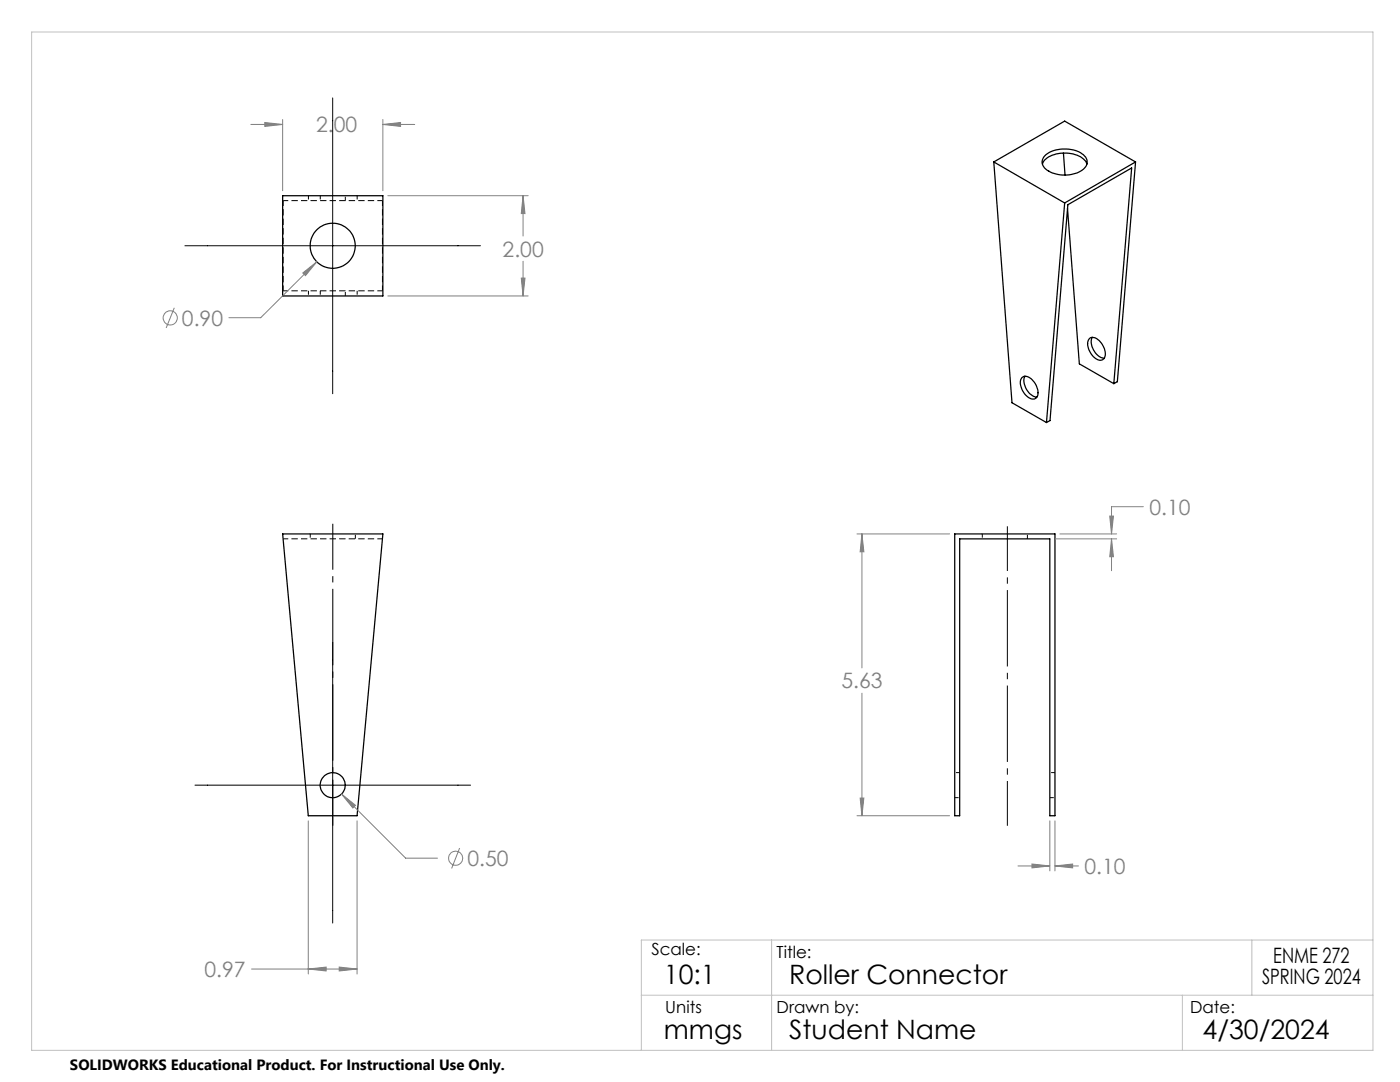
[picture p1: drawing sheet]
<svg xmlns="http://www.w3.org/2000/svg" width="279mm" height="216mm" viewBox="0 0 279 216" stroke-linecap="round" stroke-linejoin="round" font-family="sans-serif">
<g fill="none" stroke="#000" stroke-width=".25">
<path d="M56.4 39.1h20v20h-20zM198.3 32.3l14.2-8.1 14.1 8.1M198.3 32.3l14.2 8.2M198.3 32.3l3.7 48.1 6.8 3.9M208 32.7a3.6 3.6 0 0 1 3.2-2 5.9 5.9 0 0 1 5.4 1.4l.3 .6M208.5 31.1a6.5 6.5 0 0 1 7.7-.2 1.86 1.86 0 0 1 .7 1.8 1.86 1.86 0 0 1-1.2 1.4 6.5 6.5 0 0 1-7.2-.6 1.66 1.66 0 0 1 0-2.4zM212.2 30.6l.3 4.3M226.6 32.3l-14.1 8.2M226.6 32.3l-3.6 43.9-.7 .4M212.5 40.5l-3.7 43.8M213 41.6l2.4 31 6.9 4M203.9 75.4a1.57 1.57 0 0 1 2.3 .7 2.75 2.75 0 0 1 .6 3.3 1.59 1.59 0 0 1-2.2-.6 3 3 0 0 1-.7-3.4z"/>
<path d="M204.5 75.1a3.3 3.3 0 0 0 2.4 4.1M217.5 67.5a1.6 1.6 0 0 1 2.1 .7 3 3 0 0 1 .7 3.4 1.47 1.47 0 0 1-2.1-.4 3.2 3.2 0 0 1-.9-3.5zM218 67.3a3.3 3.3 0 0 0 2.4 4.2M222.3 76.6l3.5-43.1-12.7 7.4-3.5 43-.8 .4M56.4 106.5h20l-5.1 56.3h-9.8zM190.5 106.5h20v56.3h-1v-55.3h-18v55.3h-1z"/>
<circle cx="66.4" cy="49" r="4.5"/>
<circle cx="66.4" cy="156.7" r="2.5"/>
</g>
<path d="M76.3 40h-19.8M76.3 58h-19.8M76.3 107.5h-19.8" fill="none" stroke="#000" stroke-width=".2" stroke-dasharray="1.3 .6" stroke-dashoffset=".3" stroke-linecap="butt"/>
<g fill="none" stroke="#000" stroke-width=".2" stroke-dasharray="1.3 .6" stroke-dashoffset=".5" stroke-linecap="butt">
<path d="M61.6 39v1M63.9 39v1M71.3 39v1M61.6 58v1M63.9 58v1M68.9 40v-1M68.9 59v-1M71.3 58v1M61.9 106.5v1M70.9 107.5v-1M196 106.5v1M205 107.5v-1"/>
<path d="M190.5 159.2h1M191.5 154.2h-1M209.5 159.2h1M210.5 154.2h-1"/>
</g>
<path d="M56.5 58v-18M76.3 40v18" fill="none" stroke="#000" stroke-width=".2" stroke-dasharray="1.3 .6" stroke-dashoffset=".2" stroke-linecap="butt"/>
<g fill="none" stroke="#808080" stroke-width=".2">
<path d="M50.1 24.8h6.3M52.8 24.4l3.6 .4-3.6 .4zM56.4 23.8v14.3M76.4 24.8l3.5-.4v.8zM76.4 23.8v14.3M76.4 24.8h6.4M77.4 39.1h28M104.4 39.1l.4 3.5h-.8zM104.4 39.1v8M60.4 54.5l2.8-2.3-2.2 2.8zM63.2 52.2l-11.2 11.2h-6.3M77.4 59.1h28"/>
<path d="M104 55.5h.8l-.4 3.6zM104.4 52.1v7M34.8 61.4l-1.6 4M171 106.5h18.5M172 106.5l.4 3.6h-.7zM172 106.5v26.8M210.5 107.5h12.3M211.5 106.5h11.3M221.5 103h.7l-.4 3.5zM221.8 107.5l.4 3.6h-.7zM221.8 107.5v6.4M228.2 101.1h-6.4v5.4"/>
<path d="M172 138.3v24.5M68.2 158.4l2.7 2.3-.5 .5zM68.2 158.4l12.8 12.8h6.3M171.7 159.2h.7l-.4 3.6zM61.5 163.8v30.5M71.3 163.8v30.5M91.7 169.2l-1.6 4.1M171 162.8h18.5M203.2 172.8h6.3M206 172.4l3.5 .4-3.5 .4zM209.5 163.8v10M210.5 172.8l3.6-.4v.8z"/>
<path d="M210.5 163.8v10M210.5 172.8h4.7M50.2 193.4h21.1M61.5 193.4l3.6-.4v.7zM67.7 193l3.6 .4-3.6 .3z"/>
<circle cx="34" cy="63.4" r="1.41"/>
<circle cx="90.9" cy="171.2" r="1.41"/>
</g>
<path d="M66.4 104.5v60.3" fill="none" stroke="#000" stroke-width=".2" stroke-dasharray="15.2 1.3 1.3 1.3" stroke-dashoffset="6.1" stroke-linecap="butt"/>
<path d="M201 105v59.8" fill="none" stroke="#000" stroke-width=".2" stroke-dasharray="15.2 1.3 1.3 1.3" stroke-dashoffset="6.3" stroke-linecap="butt"/>
<path d="M66.4 19.5v59.1M36.9 49h59M66.4 128.1v56.1M38.9 156.7h55" fill="none" stroke="#000" stroke-width=".2"/>
<path d="M6.3 6.4h267.7v203.2h-267.7zM128 198.6h146M154 187.6v22M236 198.6v11M249.8 187.6v11M274 187.6h-146v22" fill="none" stroke="#c0c0c0" stroke-width=".2"/>
<path d="M68.2 158.4l2.2 2.8 .5-.5zM67.7 193l3.6 .4-3.6 .3zM61.5 193.4l3.6-.4v.7zM104.4 39.1l.4 3.5h-.8zM104 55.5h.8l-.4 3.6zM76.4 24.8l3.5-.4v.8zM52.8 24.4l3.6 .4-3.6 .4zM60.4 54.5l.6 .5 2.2-2.8zM206 172.4l3.5 .4-3.5 .4zM210.5 172.8l3.6-.4v.8zM172 106.5l.4 3.6h-.7zM171.7 159.2h.7l-.4 3.6zM221.5 103h.7l-.4 3.5zM221.8 107.5l.4 3.6h-.7z" fill="#808080"/>
<g font-size="5.3">
<text x="132.5" y="196.4">10:1</text>
<text x="157.5" y="196.4">Roller Connector</text>
<text x="132.5" y="207.4">mmgs</text>
<text x="157.5" y="207.4">Student Name</text>
<text x="240" y="207.4">4/30/2024</text>
</g>
<g font-size="4.2" fill="#808080">
<text x="63.1" y="26.4">2.00</text>
<text x="100.3" y="51.2">2.00</text>
<text x="36.3" y="65">0.90</text>
<text x="229.4" y="102.7">0.10</text>
<text x="167.9" y="137.4">5.63</text>
<text x="93.3" y="172.8">0.50</text>
<text x="216.4" y="174.4">0.10</text>
<text x="40.8" y="194.9">0.97</text>
</g>
<g font-size="4.2">
<text x="251.9" y="196.4">SPRING 2024</text>
<text x="254.1" y="192.2">ENME 272</text>
</g>
<g font-size="3.3">
<text x="130" y="190.6">Scale:</text>
<text x="155" y="191.2">Title:</text>
<text x="132.8" y="202.2">Units</text>
<text x="155" y="202.2">Drawn by:</text>
<text x="237.5" y="202.2">Date:</text>
</g>
<text font-size="3" x="14" y="213.5">SOLIDWORKS Educational Product. For Instructional Use Only.</text>
</svg>
